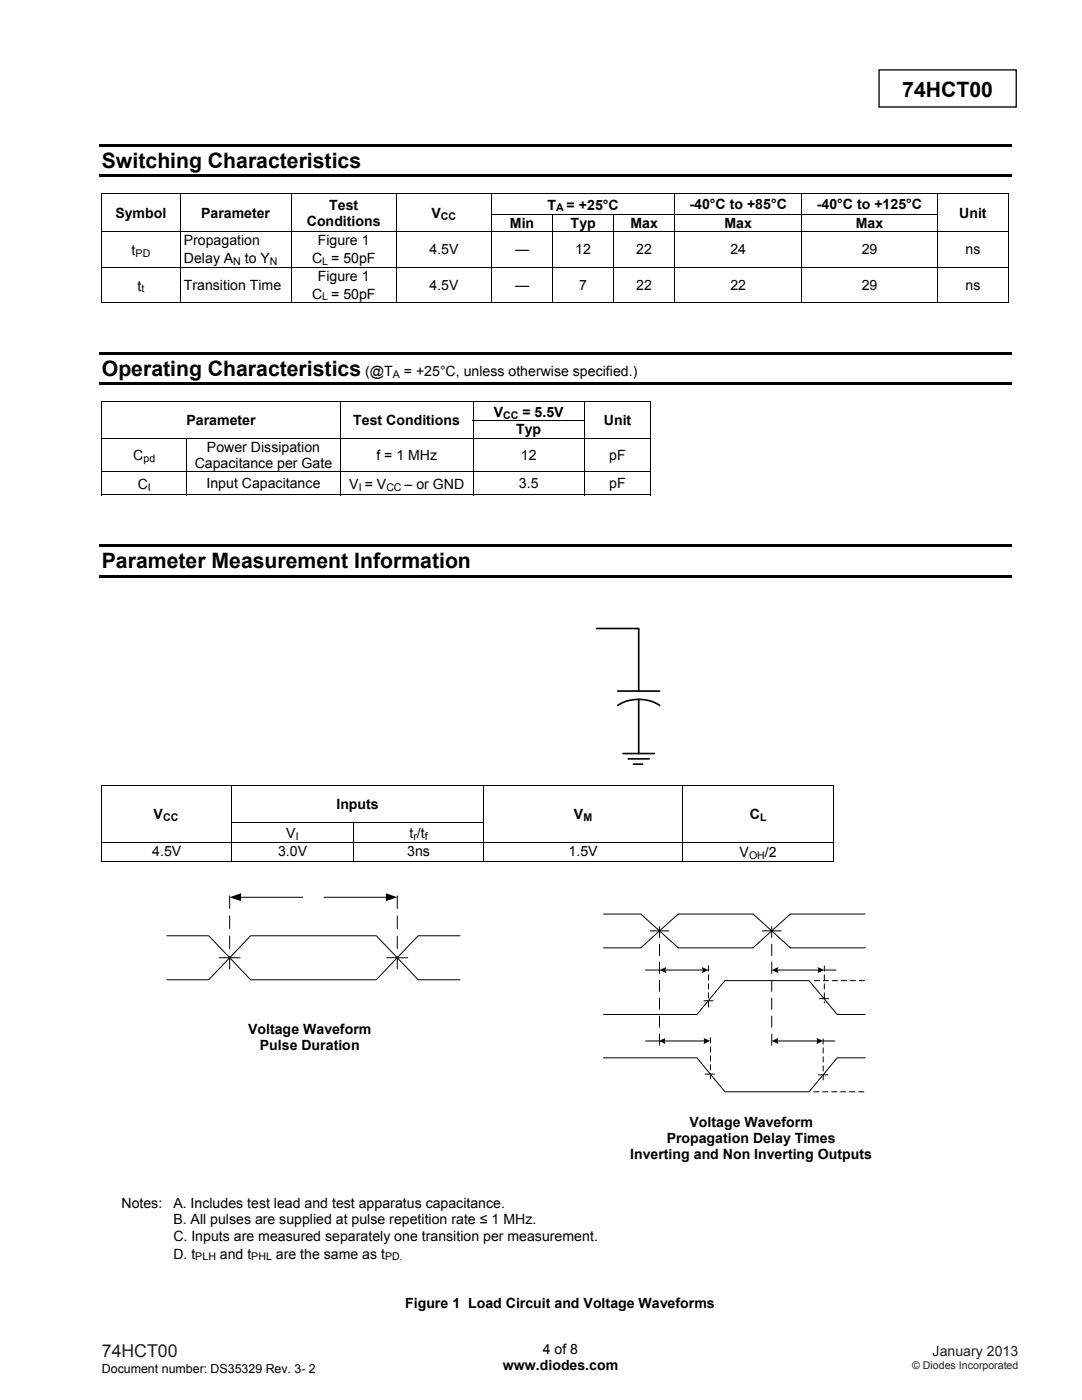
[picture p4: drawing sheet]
<svg xmlns="http://www.w3.org/2000/svg" width="216mm" height="279mm" viewBox="0 0 216 279" stroke-linecap="round" stroke-linejoin="round" font-family="sans-serif">
<path d="M175.4 13.9h27.4v7.5h-27.4z" fill="none" stroke="#000" stroke-width=".26"/>
<g fill="#000">
<path d="M19.8 28.7h182v.6h-182zM19.8 34.8h182v.5h-182zM20.2 38.6h.2v.2h-.2zM201.2 38.6h.2v.2h-.2zM20.2 42.7h.2v.2h-.2zM35.9 42.7h.1v.2h-.1zM58.1 42.7h.2v.2h-.2zM79 42.7h.1v.2h-.1zM201.2 42.7h.2v.2h-.2zM19.8 70.2h182.2v.5h-182.2zM19.8 76.3h182.2v.6h-182.2zM201.2 60.3h.2v.2h-.2z"/>
<path d="M20.2 80.1h.2v.2h-.2zM20.2 83.9h.2v.2h-.2zM67.9 83.9h.1v.2h-.1zM129.8 80.1h.1v.2h-.1zM129.8 83.9h.1v.2h-.1zM129.8 98.7h.1v.2h-.1zM19.8 108.6h182.2v.5h-182.2zM19.8 114.7h182.2v.6h-182.2zM20.2 156.6h.2v.2h-.2zM166.3 156.6h.2v.2h-.2zM20.2 164.1h.2v.2h-.2zM136.1 164.1h.2v.2h-.2z"/>
<path d="M166.3 164.1h.2v.2h-.2zM166.3 171.8h.2v.2h-.2z"/>
</g>
<g fill="none" stroke="#000" stroke-width=".2">
<path d="M20.2 38.7h181.2M20.3 38.8v3.9M35.9 38.8v3.9M58.2 38.8v3.9M79.1 38.8v3.9M98.1 38.8v3.9M134.6 38.8v3.9M160 38.8v3.9M187 38.8v3.9M201.3 38.8v3.9M20.2 46.2h181.2M20.2 53.3h181.2"/>
<path d="M20.3 42.9v3.3M20.3 46.3v6.9M20.3 53.4v7.1M35.9 42.9v3.3M35.9 46.3v6.9M35.9 53.4v7.1M58.2 42.9v3.3M58.2 46.3v6.9M58.2 53.4v7.1M79.1 42.9v3.3M79.1 46.3v6.9M79.1 53.4v7.1"/>
<path d="M98 42.8h89.1M98.1 42.9v3.3M98.1 46.3v6.9M98.1 53.4v7.1M110.3 42.9v3.3M110.3 46.3v6.9M110.3 53.4v7.1M122.4 42.9v3.3M122.4 46.3v6.9M122.4 53.4v7.1M134.6 42.9v3.3M134.6 46.3v6.9"/>
<path d="M134.6 53.4v7.1M160 42.9v3.3M160 46.3v6.9M160 53.4v7.1M187 42.9v3.3M187 46.3v6.9M187 53.4v7.1M201.3 42.9v3.3M201.3 46.3v6.9M201.3 53.4v7.1M20.2 60.4h15.7M36 60.4h22.1"/>
<path d="M58.3 60.4h20.7M79.1 60.4h18.9M98.2 60.4h12M110.4 60.4h12M122.5 60.4h12M134.7 60.4h25.2M160.1 60.4h26.8M187.1 60.4h14.1M20.2 80.2h109.7M20.2 87.4h109.7M20.2 94.1h109.7M20.2 98.8h17"/>
<path d="M20.3 80.3v3.6M20.3 84.1v3.2M20.3 87.5v6.5M20.3 94.2v4.7M37.3 87.5v6.5M37.3 94.2v4.7M37.3 98.8h30.6M67.9 80.3v3.6M67.9 84.1v3.2M67.9 87.5v6.5M67.9 94.2v4.7M68 98.8h26.3"/>
<path d="M94.3 84h22.4M94.4 80.3v3.6M94.4 84.1v3.2M94.4 87.5v6.5M94.4 94.2v4.7M94.5 98.8h22M116.6 80.3v3.6M116.6 84.1v3.2M116.6 87.5v6.5M116.6 94.2v4.7M116.7 98.8h13.1M129.9 80.3v3.6"/>
<path d="M129.9 84.1v3.2M129.9 87.5v6.5M129.9 94.2v4.7M20.2 156.7h146.3M20.3 156.8v7.3M46.2 156.8v7.3M96.5 156.8v7.3M136.2 156.8v7.3M166.4 156.8v7.3M20.2 168.1h146.3M20.2 171.9h25.9M20.3 164.3v3.7"/>
<path d="M20.3 168.1v3.9M46.1 164.2h50.5M46.2 164.3v3.7M46.2 168.1v3.9M46.3 171.9h24.1M47.9 179.1h12.6M64.6 179.1h12.6M70.5 164.3v3.7M70.5 168.1v3.9M70.6 171.9h25.8M96.5 164.3v3.7M96.5 168.1v3.9"/>
<path d="M96.6 171.9h39.5M136.2 164.3v3.7M136.2 168.1v3.9M136.3 171.9h30M166.4 164.3v3.7M166.4 168.1v3.9M33.3 186.8h8.4l4.1 4.3-4.1 4.4h-8.4M43.7 191.1h4.2M45.8 191.1l4.2 4.4h25.1l4.2-4.4-4.2-4.3h-25.1l-4.3 4.5M77.2 191.1h4.2M91.8 186.8h-8.4l-4.1 4.3 4.1 4.4h8.4M120.4 182.4h7.5l3.7 3.4-3.7 3.4h-7.5"/>
<path d="M128.8 193.6h2.8M129.7 185.8h3.8M131.6 185.8l3.7-3.4h15l3.7 3.4-3.7 3.4h-15zM132.6 193.6h7.8M140.5 199.7h1.8M152.1 185.8h3.8M155 193.6h8.4M163.5 199.3h1.9M164.5 193.6h2.3M172.6 182.4h-14.9l-3.7 3.4 3.7 3.4h14.9M120.4 202.5h18.7l5.6-6.8h16.7l5.6 6.8h5.6M120.4 211.1h18.7l5.6 6.8h16.7l5.6-6.8h5.6"/>
<path d="M128.8 207.8h2.8M132.5 207.8h8.2M140.7 214.4h1.8M155 207.8h8.2M163.3 214.5h1.9M164.3 207.8h2.3"/>
</g>
<path d="M119.1 125.4h8.3v12.5M123.3 137.9h8.3M127.4 139.6v10.8M123.3 140.8a7.8 7.8 0 0 1 8.3 0M124.3 150.4h6.3M125.3 151.4h4.2M126.4 152.5h1.8" fill="none" stroke="#000" stroke-width=".33"/>
<path d="M45.8 193.3v-15.3M79.3 193.3v-15.3" fill="none" stroke="#000" stroke-width=".2" stroke-dasharray="2.5 1.5"/>
<g fill="#000">
<path d="M45.8 179.1l2.3-.8v1.6zM77 178.3l2.3 .8-2.3 .8z"/>
<path d="M131.6 193.6l1.3-.6a1.23 1.23 0 0 0 0 1.2z" fill-rule="evenodd"/>
<path d="M140 193l1.4 .6-1.4 .6a1.23 1.23 0 0 0 0-1.2z" fill-rule="evenodd"/>
<path d="M154 193.6l1.3-.6a1.23 1.23 0 0 0 0 1.2z" fill-rule="evenodd"/>
<path d="M163.1 193l1.4 .6-1.4 .6a1.23 1.23 0 0 0 0-1.2z" fill-rule="evenodd"/>
<path d="M131.5 207.8l1.3-.7a1.27 1.27 0 0 0 0 1.3z" fill-rule="evenodd"/>
<path d="M140.4 207.1l1.3 .7-1.3 .6a1.27 1.27 0 0 0 0-1.3z" fill-rule="evenodd"/>
<path d="M154 207.8l1.3-.7a1.27 1.27 0 0 0 0 1.3z" fill-rule="evenodd"/>
<path d="M162.9 207.1l1.4 .7-1.4 .6a1.27 1.27 0 0 0 0-1.3z" fill-rule="evenodd"/>
</g>
<path d="M131.6 208.6v-23.7M154 208.6v-23.7" fill="none" stroke="#000" stroke-width=".2" stroke-dasharray="2.2 1.3"/>
<path d="M141.4 192.8v8.2M162.5 195.7h10.1M164.5 192.8v7.4M141.8 207.1v8.7M162.4 217.9h10.2M164.3 207.3v8.5" fill="none" stroke="#000" stroke-width=".2" stroke-dasharray="1 .7"/>
<g font-size="4.2">
<text x="180" y="19.3">74HCT00</text>
<text x="20.3" y="33.6">Switching Characteristics</text>
<text x="20.3" y="75.1">Operating Characteristics</text>
<text x="20.3" y="113.5">Parameter Measurement Information</text>
</g>
<text font-size="3.5" fill="#231f20" x="20.3" y="270.9">74HCT00</text>
<g font-size="2.8">
<text x="65.7" y="41.8">Test</text>
<text x="109.2" y="41.8">T</text>
<text x="113.1" y="41.8">= +25°C</text>
<text x="137.6" y="41.7">-40°C to +85°C</text>
<text x="163" y="41.7">-40°C to +125°C</text>
<text x="23" y="43.5">Symbol</text>
<text x="40.1" y="43.5">Parameter</text>
<text x="61.2" y="45.1">Conditions</text>
<text x="86.1" y="43.6">V</text>
<text x="101.7" y="45.5">Min</text>
<text x="113.9" y="45.5">Typ</text>
<text x="125.8" y="45.5">Max</text>
<text x="144.6" y="45.5">Max</text>
<text x="170.8" y="45.5">Max</text>
<text x="191.4" y="43.5">Unit</text>
<text x="26.3" y="50.9">t</text>
<text x="36.7" y="48.9">Propagation</text>
<text x="36.7" y="52.5">Delay A</text>
<text x="48.9" y="52.5">to Y</text>
<text x="62.3" y="52.5">C = 50pF</text>
<text x="63.4" y="48.9">Figure 1</text>
<text x="85.7" y="50.8">4.5V</text>
<text x="102.8" y="50.8">—</text>
<text x="114.8" y="50.8">12</text>
<text x="127" y="50.8">22</text>
<text x="145.8" y="50.8">24</text>
<text x="171.9" y="50.8">29</text>
<text x="192.7" y="50.8">ns</text>
<text x="27.4" y="58">t</text>
<text x="36.7" y="57.8">Transition Time</text>
<text x="62.3" y="59.6">C = 50pF</text>
<text x="63.4" y="56">Figure 1</text>
<text x="85.7" y="57.8">4.5V</text>
<text x="102.8" y="57.8">—</text>
<text x="115.6" y="57.8">7</text>
<text x="127" y="57.8">22</text>
<text x="145.8" y="57.8">22</text>
<text x="171.9" y="57.8">29</text>
<text x="192.7" y="57.8">ns</text>
<text x="72.9" y="75.1">(@T</text>
<text x="80.6" y="75.1">= +25°C, unless otherwise specified.)</text>
<text x="98.5" y="83.2">V</text>
<text x="104.2" y="83.2">= 5.5V</text>
<text x="37.2" y="84.8">Parameter</text>
<text x="70.5" y="84.8">Test Conditions</text>
<text x="103" y="86.7">Typ</text>
<text x="120.5" y="84.8">Unit</text>
<text x="26.6" y="91.9">C</text>
<text x="38.9" y="93.4">Capacitance per Gate</text>
<text x="41.3" y="90.1">Power Dissipation</text>
<text x="75.1" y="91.7">f = 1 MHz</text>
<text x="103.9" y="91.7">12</text>
<text x="121.6" y="91.7">pF</text>
<text x="27.5" y="97.6">C</text>
<text x="41.2" y="97.4">Input Capacitance</text>
<text x="69.7" y="97.6">V = V</text>
<text x="80.7" y="97.6">– or GND</text>
<text x="103.5" y="97.4">3.5</text>
<text x="121.6" y="97.4">pF</text>
<text x="67.1" y="161.4">Inputs</text>
<text x="30.6" y="163.5">V</text>
<text x="57.1" y="167.3">V</text>
<text x="81.7" y="167.3">t /t</text>
<text x="114.5" y="163.5">V</text>
<text x="149.6" y="163.5">C</text>
<text x="30.4" y="170.8">4.5V</text>
<text x="55.5" y="170.8">3.0V</text>
<text x="81.2" y="170.8">3ns</text>
<text x="113.5" y="170.8">1.5V</text>
<text x="147.6" y="171.1">V</text>
<text x="152.6" y="171.1">/2</text>
<text x="49.5" y="206.3">Voltage Waveform</text>
<text x="51.9" y="209.5">Pulse Duration</text>
<text x="137.6" y="224.9">Voltage Waveform</text>
<text x="125.8" y="231.4">Inverting and Non Inverting Outputs</text>
<text x="133" y="228.1">Propagation Delay Times</text>
<text x="24.2" y="241.1">Notes:</text>
<text x="34.6" y="244.3">B. All pulses are supplied at pulse repetition rate ≤ 1 MHz.</text>
<text x="34.6" y="241.1">A. Includes test lead and test apparatus capacitance.</text>
<text x="34.6" y="247.6">C. Inputs are measured separately one transition per measurement.</text>
<text x="34.6" y="251.2">D. t</text>
<text x="43.9" y="251.2">and t</text>
<text x="55.1" y="251.2">are the same as t</text>
<text x="80.9" y="261">Figure 1 Load Circuit and Voltage Waveforms</text>
<text x="100.3" y="273.5">www.diodes.com</text>
<text x="108.3" y="270.2">4 of 8</text>
</g>
<text font-size="2.8" fill="#231f20" x="186.1" y="270.6">January 2013</text>
<text font-size="2.5" x="20.3" y="274">Document number: DS35329 Rev. 3- 2</text>
<g font-size="2.1">
<text x="88" y="43.9">CC</text>
<text x="111" y="42.2">A</text>
<text x="27.1" y="51.3">PD</text>
<text x="46.5" y="52.9">N</text>
<text x="53.9" y="52.9">N</text>
<text x="64.3" y="52.9">L</text>
<text x="28.2" y="58.3">t</text>
<text x="64.3" y="60">L</text>
<text x="78.4" y="75.4">A</text>
<text x="100.4" y="83.5">CC</text>
<text x="28.6" y="92.2">pd</text>
<text x="29.5" y="97.9">I</text>
<text x="71.6" y="97.9">I</text>
<text x="77.1" y="97.9">CC</text>
<text x="32.5" y="163.8">CC</text>
<text x="59" y="167.6">I</text>
<text x="82.5" y="167.6">r</text>
<text x="84.8" y="167.6">f</text>
<text x="116.4" y="163.8">M</text>
<text x="151.7" y="163.8">L</text>
<text x="149.5" y="171.4">OH</text>
<text x="39" y="251.5">PLH</text>
<text x="50.1" y="251.5">PHL</text>
<text x="76.9" y="251.5">PD.</text>
</g>
<text font-size="2.1" fill="#231f20" x="182" y="273.2">© Diodes Incorporated</text>
</svg>
